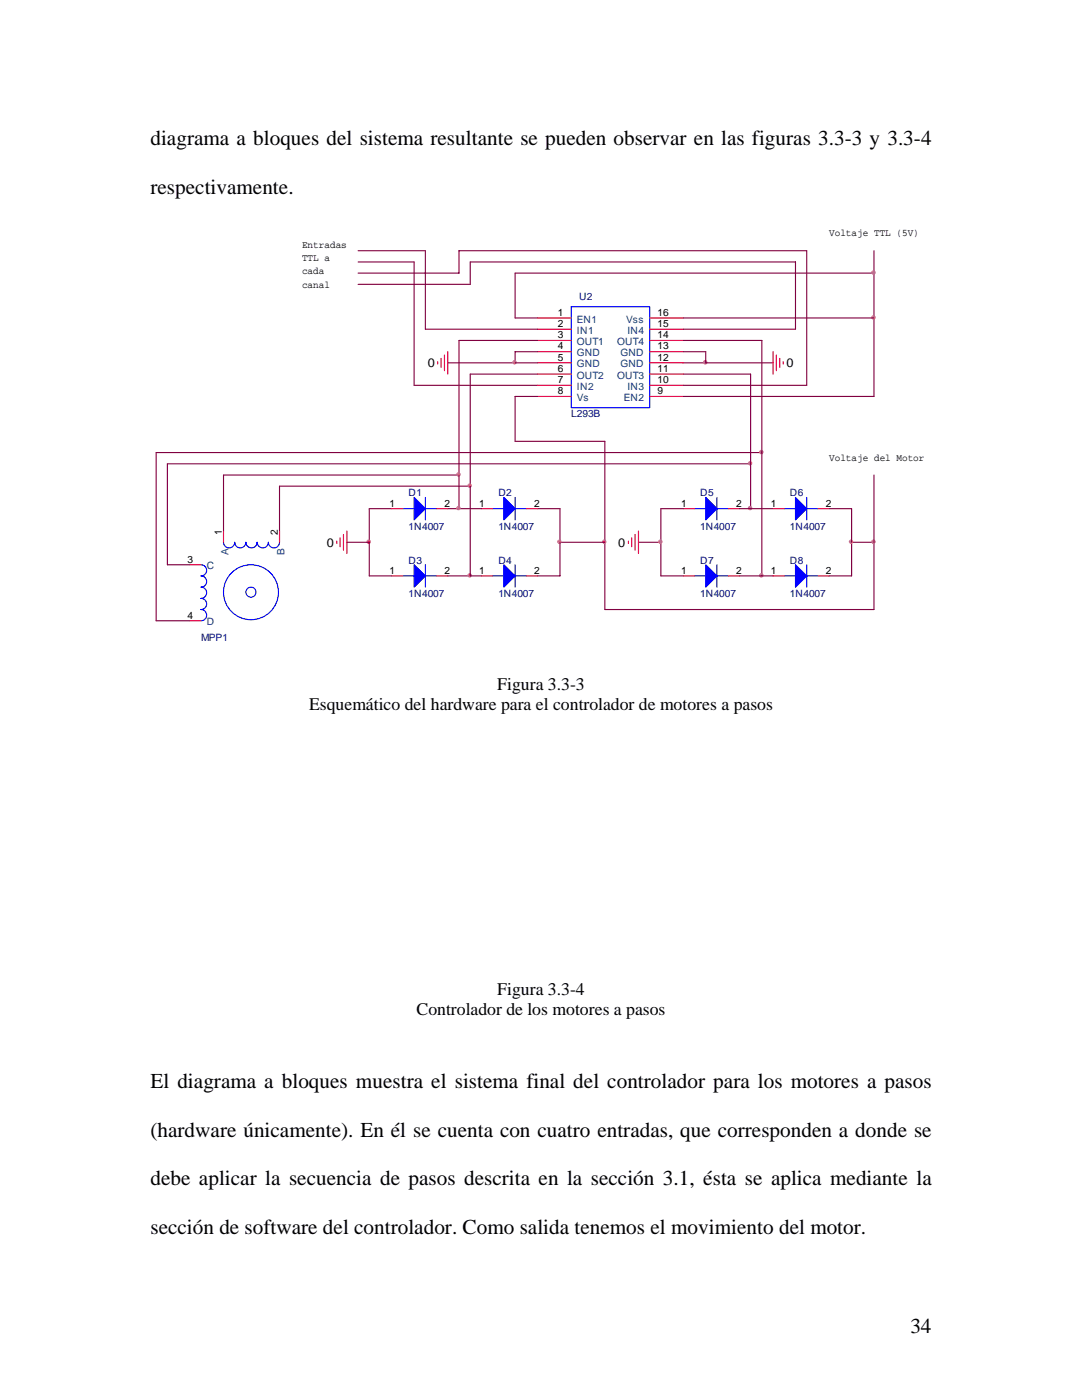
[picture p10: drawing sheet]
<svg xmlns="http://www.w3.org/2000/svg" width="216mm" height="279mm" viewBox="0 0 216 279" stroke-linecap="round" stroke-linejoin="round" font-family="sans-serif">
<g fill="none" stroke="#800040" stroke-width=".22">
<path d="M71.5 52.3h11.1v24.6h24.7M71.5 54.5h20.1v-4.5h69.4v26.9h-24.6M71.5 50h13.4v15.7h22.4M71.5 56.7h22.3v-4.4h64.9v13.4h-22.3M174.4 50v29.1h-38M174.4 54.5h-71.6v9h4.5M89.3 72.4h18M107.3 79.1h-4.5v9h17.9v33.5h53.7v-26.8M107.3 70.2h-4.5v2.2M107.3 74.7h-13.5v40.2M107.3 67.9h-15.7v33.6M136.4 72.4h17.9"/>
<path d="M136.4 74.7h13.4v26.8M136.4 70.2h4.4v2.2M136.4 67.9h15.6v47M136.4 63.5h38M91.6 94.8h-47v11.2M93.8 97h-38v9M149.8 92.6h-116.4v20.1h4.5M152 90.3h-120.8v33.6h6.7M69.2 108.2h4.5M78.2 101.5h-4.5v13.4h4.5M89.3 101.5h6.8M89.3 114.9h6.8"/>
<path d="M107.3 101.5h4.4v13.4h-4.4M111.7 108.2h9M127.4 108.2h4.5M136.4 101.5h-4.5v13.4h4.5M147.6 101.5h6.7M147.6 114.9h6.7M165.4 101.5h4.5v13.4h-4.5M169.9 108.2h4.5"/>
</g>
<g fill="#f0f" stroke="#f0f" stroke-width=".22">
<circle cx="149.7" cy="92.4" r=".33"/>
<circle cx="151.9" cy="90.2" r=".34"/>
<circle cx="140.7" cy="72.3" r=".34"/>
<circle cx="149.7" cy="101.4" r=".33"/>
<circle cx="120.6" cy="108.1" r=".33"/>
<circle cx="151.9" cy="114.8" r=".34"/>
<circle cx="174.3" cy="63.4" r=".34"/>
<circle cx="131.8" cy="108.1" r=".34"/>
<circle cx="91.5" cy="94.7" r=".34"/>
<circle cx="169.8" cy="108.1" r=".33"/>
<circle cx="111.6" cy="108.1" r=".33"/>
<circle cx="73.6" cy="108.1" r=".34"/>
<circle cx="93.7" cy="114.8" r=".33"/>
<circle cx="93.7" cy="96.9" r=".33"/>
<circle cx="174.3" cy="54.4" r=".34"/>
<circle cx="102.7" cy="72.3" r=".33"/>
<circle cx="174.3" cy="108.1" r=".34"/>
<circle cx="91.5" cy="101.4" r=".33"/>
</g>
<g fill="#00f" stroke="#00f" stroke-width=".22">
<path d="M82.6 112.7l2.3 2.2-2.3 2.3z" fill-rule="evenodd"/>
<path d="M158.7 99.3l2.3 2.2-2.3 2.3z" fill-rule="evenodd"/>
<path d="M100.5 112.7l2.3 2.2-2.3 2.3z" fill-rule="evenodd"/>
<path d="M140.8 112.7l2.3 2.2-2.3 2.3z" fill-rule="evenodd"/>
<path d="M100.5 99.3l2.3 2.2-2.3 2.3z" fill-rule="evenodd"/>
<path d="M140.8 99.3l2.3 2.2-2.3 2.3z" fill-rule="evenodd"/>
<path d="M158.7 112.7l2.3 2.2-2.3 2.3z" fill-rule="evenodd"/>
<path d="M82.6 99.3l2.3 2.2-2.3 2.3z" fill-rule="evenodd"/>
</g>
<g fill="none" stroke="#00f" stroke-width=".22">
<path d="M114 61.2h15.6v20.2h-15.6zM84.9 99.3v4.5M102.8 99.3v4.5M143.1 99.3v4.5M161 99.3v4.5M40.1 112.7a1.11 1.11 0 0 1 1.1 1.1 1.11 1.11 0 0 1-1.1 1.1 1.12 1.12 0 0 1 1.1 1.2 1.12 1.12 0 0 1-1.1 1.1 1.12 1.12 0 0 1 1.1 1.1 1.12 1.12 0 0 1-1.1 1.1 1.11 1.11 0 0 1 1.1 1.1 1.11 1.11 0 0 1-1.1 1.1 1.12 1.12 0 0 1 1.1 1.2 1.12 1.12 0 0 1-1.1 1.1M44.6 108.2a1.12 1.12 0 0 0 1.1 1.1 1.12 1.12 0 0 0 1.1-1.1 1.11 1.11 0 0 0 1.2 1.1 1.11 1.11 0 0 0 1.1-1.1 1.12 1.12 0 0 0 1.1 1.1 1.12 1.12 0 0 0 1.1-1.1 1.12 1.12 0 0 0 1.1 1.1 1.12 1.12 0 0 0 1.2-1.1 1.11 1.11 0 0 0 1.1 1.1 1.11 1.11 0 0 0 1.1-1.1M80.4 114.9h2.2M80.4 101.5h2.2M84.9 112.7v4.5M84.9 114.9h2.2M84.9 101.5h2.2"/>
<path d="M98.3 114.9h2.2M98.3 101.5h2.2M102.8 114.9h2.2M102.8 101.5h2.2M102.8 112.7v4.5M138.6 114.9h2.2M138.6 101.5h2.2M143.1 114.9h2.2M143.1 101.5h2.2M143.1 112.7v4.5M156.5 114.9h2.2M156.5 101.5h2.2"/>
<path d="M161 114.9h2.2M161 112.7v4.5M161 101.5h2.2"/>
<circle cx="50.1" cy="118.2" r="1"/>
<circle cx="50.1" cy="118.2" r="5.5"/>
</g>
<g fill="none" stroke="#f00" stroke-width=".22">
<path d="M87.3 72.2v.4M88 71.5v1.8M88.7 70.8v3.2M89.3 70.2v4.5M107.3 63.5h6.7M107.3 65.7h6.7M107.3 67.9h6.7M107.3 70.2h6.7M107.3 72.4h6.7M107.3 74.7h6.7M107.3 76.9h6.7M107.3 79.1h6.7"/>
<path d="M129.6 63.5h6.8M129.6 65.7h6.8M129.6 67.9h6.8M129.6 70.2h6.8M129.6 72.4h6.8M129.6 74.7h6.8M129.6 76.9h6.8M129.6 79.1h6.8M154.3 70.2v4.5M154.9 70.8v3.2M155.6 71.5v1.8M156.3 72.2v.4"/>
<path d="M37.9 112.7h2.2M44.6 106v2.2M55.8 106v2.2M67.2 108v.5M67.9 107.3v1.8M68.5 106.7v3.1M69.2 106v4.5M78.2 114.9h2.2M78.2 101.5h2.2M87.1 114.9h2.2M87.1 101.5h2.2M96.1 114.9h2.2"/>
<path d="M96.1 101.5h2.2M105 114.9h2.3M105 101.5h2.3M125.4 108v.5M126 107.3v1.8M126.7 106.7v3.1M127.4 106v4.5M136.4 114.9h2.2M136.4 101.5h2.2M145.3 114.9h2.3M145.3 101.5h2.3M154.3 114.9h2.2"/>
<path d="M154.3 101.5h2.2M163.2 114.9h2.2M163.2 101.5h2.2M37.9 123.9h2.2"/>
</g>
<g font-size="4.2">
<text x="30" y="28.9">diagrama a bloques del sistema resultante se pueden observar en las figuras 3.3-3 y 3.3-4</text>
<text x="30" y="38.6">respectivamente.</text>
<text x="30" y="217.1">El diagrama a bloques muestra el sistema final del controlador para los motores a pasos</text>
<text x="30" y="226.8">(hardware únicamente). En él se cuenta con cuatro entradas, que corresponden a donde se</text>
<text x="30" y="236.6">debe aplicar la secuencia de pasos descrita en la sección 3.1, ésta se aplica mediante la</text>
<text x="30" y="246.3">sección de software del controlador. Como salida tenemos el movimiento del motor.</text>
<text x="181.7" y="266">34</text>
</g>
<g font-size="3.5">
<text x="99.2" y="137.6">Figura 3.3-3</text>
<text x="61.7" y="141.7">Esquemático del hardware para el controlador de motores a pasos</text>
<text x="83.1" y="202.6">Controlador de los motores a pasos</text>
<text x="99.2" y="198.6">Figura 3.3-4</text>
</g>
<g font-size="2.5">
<text x="85.3" y="73.3">0</text>
<text x="157" y="73.3">0</text>
<text x="65.2" y="109.1">0</text>
<text x="123.4" y="109.1">0</text>
</g>
<g font-size="2">
<text x="165.5" y="47.2">Voltaje TTL (5V)</text>
<text x="60.3" y="49.4">Entradas</text>
<text x="60.3" y="52.1">TTL a</text>
<text x="60.3" y="54.8">cada</text>
<text x="60.3" y="57.5">canal</text>
<text x="111.3" y="63">1</text>
<text x="111.3" y="65.3">2</text>
<text x="131.2" y="65.3">15</text>
<text x="131.2" y="63">16</text>
<text x="111.3" y="67.5">3</text>
<text x="111.3" y="69.7">4</text>
<text x="111.3" y="72">5</text>
<text x="131.2" y="72">12</text>
<text x="131.2" y="69.7">13</text>
<text x="131.2" y="67.5">14</text>
<text x="111.3" y="74.2">6</text>
<text x="111.3" y="76.5">7</text>
<text x="131.2" y="76.5">10</text>
<text x="131.2" y="74.2">11</text>
<text x="111.3" y="78.7">8</text>
<text x="131.2" y="78.7">9</text>
<text x="165.5" y="91.9">Voltaje del Motor</text>
<text x="77.7" y="101.1">1</text>
<text x="88.7" y="101.1">2</text>
<text x="95.6" y="101.1">1</text>
<text x="106.6" y="101.1">2</text>
<text x="135.9" y="101.1">1</text>
<text x="146.9" y="101.1">2</text>
<text x="153.8" y="101.1">1</text>
<text x="164.8" y="101.1">2</text>
<text x="44.2" y="106.7" transform="rotate(-90 44.2 106.7)">1</text>
<text x="55.4" y="106.7" transform="rotate(-90 55.4 106.7)">2</text>
<text x="37.4" y="112.3">3</text>
<text x="77.7" y="114.5">1</text>
<text x="88.7" y="114.5">2</text>
<text x="95.6" y="114.5">1</text>
<text x="106.6" y="114.5">2</text>
<text x="135.9" y="114.5">1</text>
<text x="146.9" y="114.5">2</text>
<text x="153.8" y="114.5">1</text>
<text x="164.8" y="114.5">2</text>
<text x="37.4" y="123.5">4</text>
</g>
<g font-size="2" fill="#000080">
<text x="115.5" y="59.9">U2</text>
<text x="114" y="83.2">L293B</text>
<text x="81.5" y="99.1">D1</text>
<text x="99.4" y="99.1">D2</text>
<text x="139.7" y="99.1">D5</text>
<text x="157.6" y="99.1">D6</text>
<text x="81.5" y="105.8">1N4007</text>
<text x="99.4" y="105.8">1N4007</text>
<text x="139.7" y="105.8">1N4007</text>
<text x="157.6" y="105.8">1N4007</text>
<text x="81.5" y="112.5">D3</text>
<text x="99.4" y="112.5">D4</text>
<text x="139.7" y="112.5">D7</text>
<text x="157.6" y="112.5">D8</text>
<text x="81.5" y="119.2">1N4007</text>
<text x="99.4" y="119.2">1N4007</text>
<text x="139.7" y="119.2">1N4007</text>
<text x="157.6" y="119.2">1N4007</text>
<text x="40.1" y="127.9">MPP1</text>
</g>
<g font-size="2" fill="#004080">
<text x="115.1" y="64.4">EN1</text>
<text x="124.9" y="64.4">Vss</text>
<text x="115.1" y="66.6">IN1</text>
<text x="115.1" y="68.9">OUT1</text>
<text x="115.1" y="71.1">GND</text>
<text x="123.2" y="68.9">OUT4</text>
<text x="123.8" y="71.1">GND</text>
<text x="125.2" y="66.6">IN4</text>
<text x="115.1" y="73.3">GND</text>
<text x="115.1" y="75.6">OUT2</text>
<text x="115.1" y="77.8">IN2</text>
<text x="123.2" y="75.6">OUT3</text>
<text x="123.8" y="73.3">GND</text>
<text x="125.2" y="77.8">IN3</text>
<text x="115.1" y="80.1">Vs</text>
<text x="124.5" y="80.1">EN2</text>
<text x="41.3" y="113.6">C</text>
<text x="45.6" y="110.7" transform="rotate(-90 45.6 110.7)">A</text>
<text x="56.8" y="110.7" transform="rotate(-90 56.8 110.7)">B</text>
<text x="41.3" y="124.8">D</text>
</g>
</svg>
